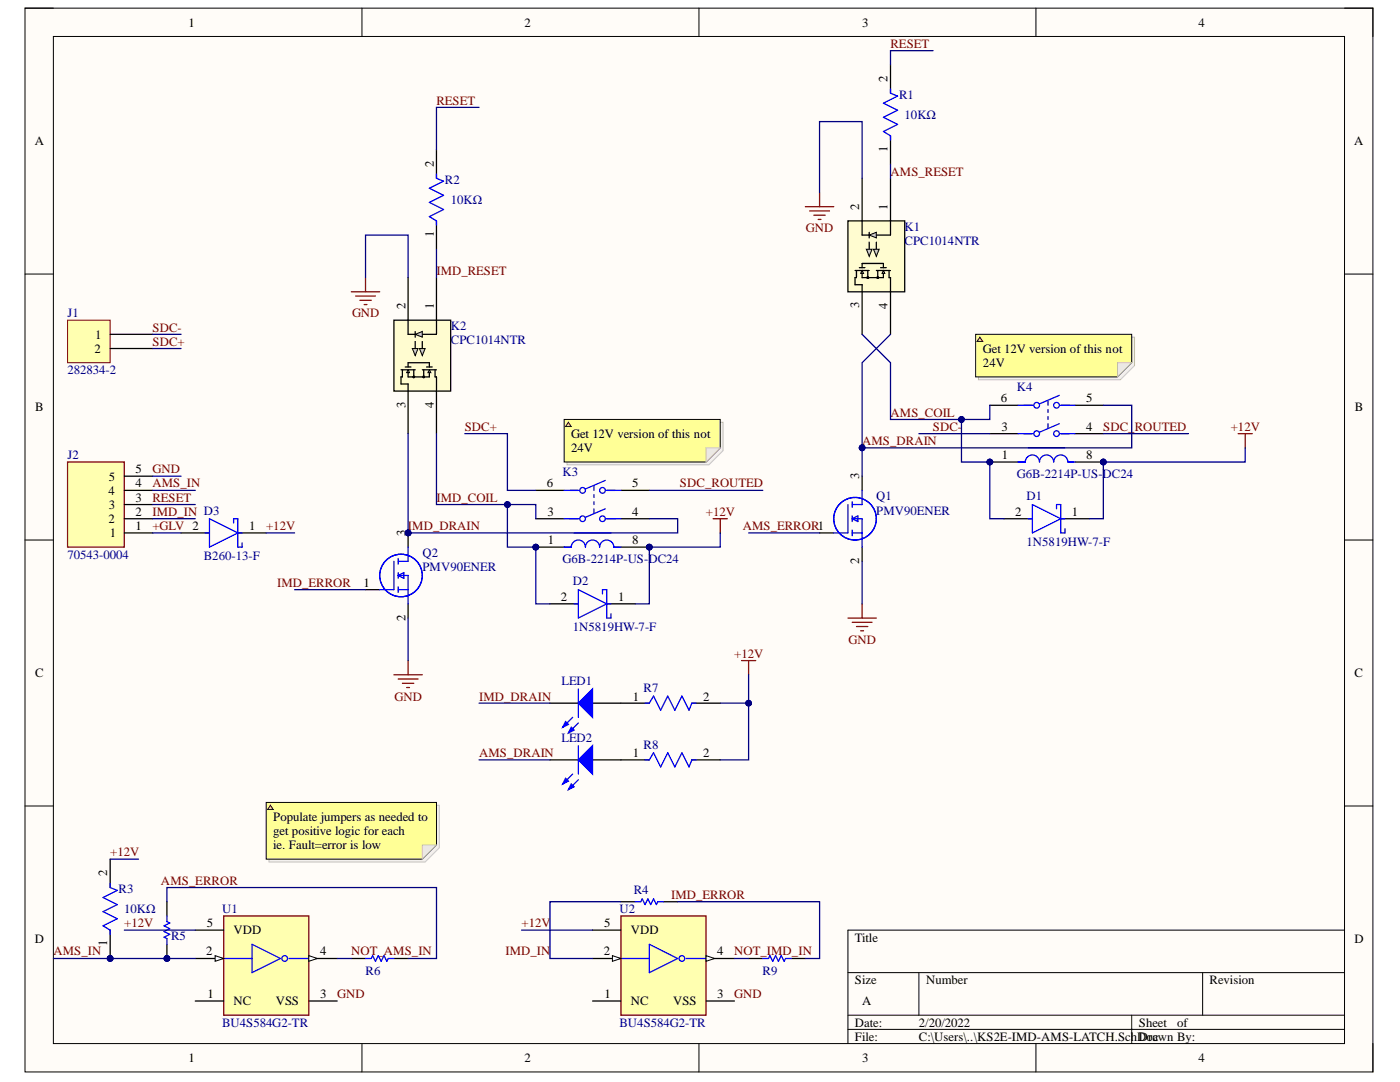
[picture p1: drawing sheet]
# Altium project KS2E_IMD-AMSLatch.PrjPcb
1 sheet, 24 parts. Net scope: global (net labels, ports and power ports of the same name join across sheets).
Board file: KS2E-IMD-AMS-LATCH.PcbDoc

## Sheet KS2E-IMD-AMS-LATCH.SchDoc
size A; SheetNumber: 1; SheetTotal: 1

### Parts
D1  1N5819HW-7-F  [FP-SOD123-IPC_A]
D2  1N5819HW-7-F  [FP-SOD123-IPC_A]
D3  B260-13-F  [FP-SMB-MFG]
J1  282834-2  [TE 282834-2]
J2  70543-0004  [SHDR5W64P0X254_1X5_1525X660X1181P]
K1  CPC1014NTR  [CPC1014N_IXY]
K2  CPC1014NTR  [CPC1014N_IXY]
K3  G6B-2214P-US-DC24  [FP-G6B-2214P-US-DC24-MFG]
K4  G6B-2214P-US-DC24  [FP-G6B-2214P-US-DC24-MFG]
LED1  150080SS75000  [0805_A]  (value not drawn)
LED2  150080SS75000  [0805_A]  (value not drawn)
Q1  PMV90ENER  [SOT95P230X110-3N]
Q2  PMV90ENER  [SOT95P230X110-3N]
R1  Resistance: 10KΩ  [FP-RP73P-2A-MFG]  (hidden comment: RP73PF2A10KBTDF)
R2  Resistance: 10KΩ  [FP-RP73P-2A-MFG]  (hidden comment: RP73PF2A10KBTDF)
R3  Resistance: 10KΩ  [FP-RP73P-2A-MFG]  (hidden comment: RP73PF2A10KBTDF)
R4  CRG0805ZR  [RESC2013X65X40LL15T20]  (value not drawn)
R5  CRG0805ZR  [RESC2013X65X40LL15T20]  (value not drawn)
R6  CRG0805ZR  [RESC2013X65X40LL15T20]  (value not drawn)
R7  CRCW1206500RJNEA  [FP-CRCW1206-e3-IPC_B]  (value not drawn)
R8  CRCW1206500RJNEA  [FP-CRCW1206-e3-IPC_B]  (value not drawn)
R9  CRG0805ZR  [RESC2013X65X40LL15T20]  (value not drawn)
U1  BU4S584G2-TR  [FP-SSOP5-MFG]
U2  BU4S584G2-TR  [FP-SSOP5-MFG]

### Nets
+12V: D1.1(C) D2.1(C) D3.1(C) K3.8 K4.8 R3.2 R7.2 R8.2 U1.5(VDD) U2.5(VDD)
GND: J2.5 K1.2 K2.2 Q1.2(S) Q2.2(S) U1.3(VSS) U2.3(VSS)
+GLV: D3.2(A) J2.1
AMS_COIL: D1.2(A) K1.3 K4.1 K4.6
AMS_DRAIN: K1.4 K4.5 LED2.1(K) Q1.3(D)
AMS_ERROR: Q1.1(G) R5.2 R6.2
AMS_IN: J2.4 R3.1 R5.1 U1.2(A)
AMS_RESET: K1.1 R1.1
IMD_COIL: D2.2(A) K2.4 K3.1 K3.3
IMD_DRAIN: K2.3 K3.4 LED1.1(K) Q2.3(D)
IMD_ERROR: Q2.1(G) R4.2 R9.2
IMD_IN: J2.2 R4.1 U2.2(A)
IMD_RESET: K2.1 R2.1
NOT_AMS_IN: R6.1 U1.4(Y)
NOT_IMD_IN: R9.1 U2.4(Y)
RESET: J2.3 R1.2 R2.2
SDC+: J1.2 K3.6
SDC-: J1.1 K4.3
SDC_ROUTED: K3.5 K4.4
NetLED1_2: LED1.2(A) R7.1
NetLED2_2: LED2.2(A) R8.1

Not connected (* = marked no-connect by the designer): U1 1(NC); U2 1(NC)

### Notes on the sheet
- (near K4) Get 12V version of this not 24V
- (near K3) Get 12V version of this not 24V
- Populate jumpers as needed to get positive logic for each
  ie. Fault=error is low
